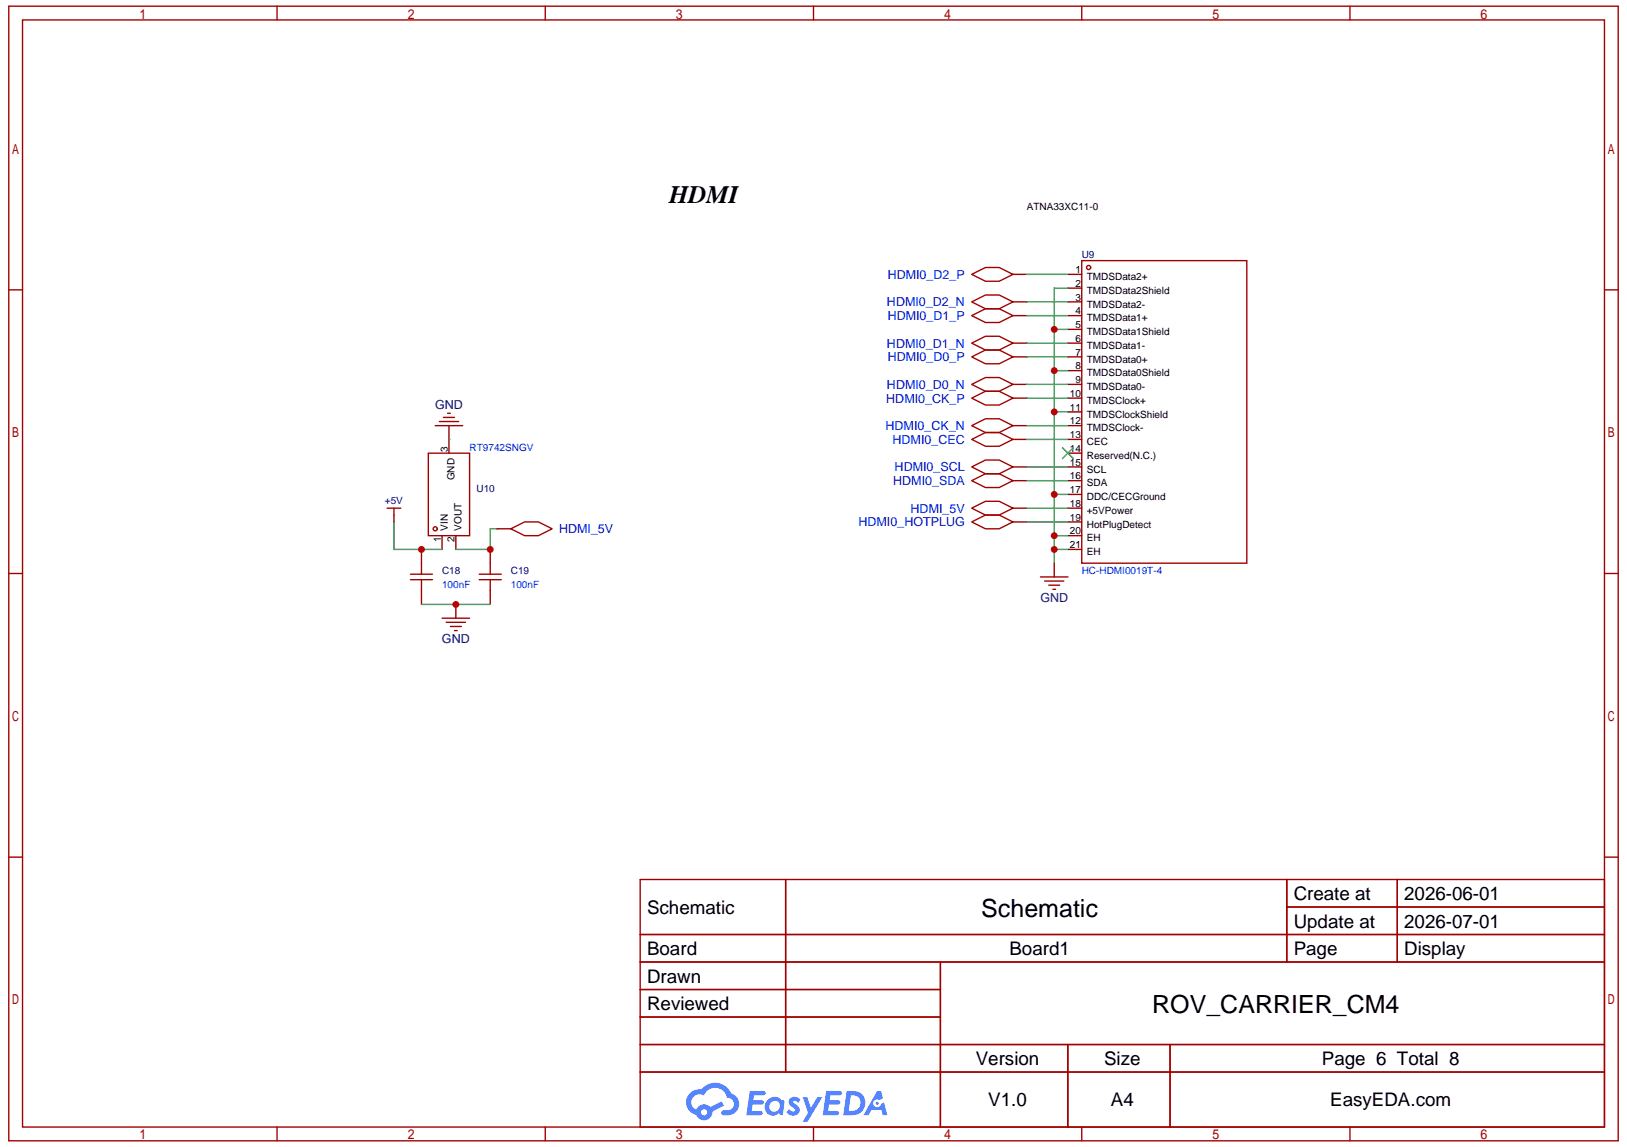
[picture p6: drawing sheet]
<svg xmlns="http://www.w3.org/2000/svg" width="297mm" height="210mm" viewBox="0 0 297 210" stroke-linecap="round" stroke-linejoin="round" font-family="sans-serif">
<g fill="none" stroke="#a10000" stroke-width=".25">
<path d="M1.6 1.1h294v207.3h-294zM4.1 3.6h289v202.3h-289zM50.6 1.1v2.5M99.6 1.1v2.5M148.6 1.1v2.5M197.6 1.1v2.5M246.6 1.1v2.5M1.6 53h2.5M293.1 53h2.5M1.6 104.8h2.5M293.1 104.8h2.5M1.6 156.6h2.5"/>
<path d="M293.1 156.6h2.5M116.9 160.7h176.2v45.2h-176.2zM116.9 170.7h176.2M116.9 175.8h176.2M143.5 160.7v35.2M171.8 175.8v30.1M235 160.7v15.1M235 165.7h58.1M255.2 160.7v15.1M116.9 180.8h54.9M116.9 190.8h176.2M116.9 185.8h54.9"/>
<path d="M116.9 195.9h176.2M195 190.8v15.1M213.7 190.8v15.1M50.6 205.9v2.5M99.6 205.9v2.5M148.6 205.9v2.5M197.6 205.9v2.5M246.6 205.9v2.5"/>
</g>
<g fill="#5487ff">
<path d="M144.4 200.6a1.29 1.29 0 0 1 1.8 .3l-.4 .6a.54 .54 0 0 0-.9-.2l.1 .2a1.56 1.56 0 0 1 1.1 1.6 1.41 1.41 0 0 1-2.5 .1l.5-.6a.63 .63 0 0 0 .5 .5 .63 .63 0 0 0 .7-.3l-.2-.2a1.58 1.58 0 0 1-1-1.5z"/>
<path d="M146.6 200.5h.8l.7 1.9 1.2-1.9h.9l-2.7 4.4h-.9l1-1.6z"/>
<path d="M137 199.3h1.6a1.29 1.29 0 0 1 1.2 .2 .39 .39 0 0 1-.4 .6h-1.7l-.1 .9h1.6a.39 .39 0 0 1 .3 .4 .39 .39 0 0 1-.4 .4h-1.6l-.2 1.2h.8a1.22 1.22 0 0 1 1.2 .2 .39 .39 0 0 1-.4 .5h-2.6z"/>
<path d="M150.9 199.3h1.6a1.3 1.3 0 0 1 1.3 .2 .39 .39 0 0 1-.4 .6h-1.7l-.2 .9h1.7a.39 .39 0 0 1 .3 .4 .39 .39 0 0 1-.4 .4h-1.7l-.1 1.2h.8a1.22 1.22 0 0 1 1.1 .2 .39 .39 0 0 1-.3 .5h-2.6z"/>
<path d="M160.2 199.3h.7l.4 1.3-.7 .4a.74 .74 0 0 0-1.1 .3 .74 .74 0 0 0 .5 1 .74 .74 0 0 0 1-.6l.5-.3 .6 2.3h-.9l-.2-.9h-1.8l-.6 .9h-.9z"/>
<path d="M154.7 199.3l-.7 4.4h1.5a2.25 2.25 0 0 0 2.6-2.2 2.25 2.25 0 0 0-2.7-2.2zM155.4 200.1a1.48 1.48 0 0 1 1.8 1.5 1.48 1.48 0 0 1-1.9 1.4h-.3z"/>
<path d="M140.1 201a1.57 1.57 0 0 0-.2 2.2 1.57 1.57 0 0 0 2.1 .3l.2-.1 .4 .3h.4l.3-2.4-.2-.3h-.4a1.58 1.58 0 0 0-2.6 0zM140.8 201.4a.97 .97 0 0 1 1.6 .3 .97 .97 0 0 1-.8 1.4 .93 .93 0 0 1-1.1-.5 .93 .93 0 0 1 .3-1.2z"/>
<path d="M126 199.7a2.34 2.34 0 0 0 1.2 4 1.53 1.53 0 0 0 1.7 1 1.53 1.53 0 0 0 1.2-1.6l2.2-1.1-.5-.8-2.1 1.1a1.55 1.55 0 0 0-2.5 .4 1.48 1.48 0 0 1-.8-2.1 1.48 1.48 0 0 1 2.2-.5 2.2 2.2 0 0 1 2.3-1.4 2.2 2.2 0 0 1 1.9 1.9 1.15 1.15 0 0 1 1.3 1 1.15 1.15 0 0 1-1.1 1.2h-.7a.46 .46 0 0 0-.6 .4 .46 .46 0 0 0 .5 .6 2.2 2.2 0 0 0 2.2-.7 2.2 2.2 0 0 0 .4-2.3 2.13 2.13 0 0 0-1.3-1.1 3.2 3.2 0 0 0-5.4-.7l-1.1 .1zM128 203.2a.6 .6 0 0 1 1.2 0 .6 .6 0 0 1-1.2 0z"/>
<circle cx="160.2" cy="201.6" r=".28"/>
</g>
<g fill="none" stroke="#870000" stroke-width=".25">
<path d="M195.1 57.7h2.5M195.1 55.2h2.5M195.1 52.6h2.5M195.1 50.1h2.5M195.1 77.8h2.5M195.1 75.3h2.5M195.1 72.7h2.5M195.1 70.2h2.5M195.1 67.7h2.5M195.1 65.2h2.5M195.1 62.7h2.5M195.1 60.2h2.5"/>
<path d="M80.8 97.9v2.5M82 80.3v2.5M83.3 97.9v2.5M195.1 97.9h2.5M195.1 95.4h2.5M195.1 92.8h2.5M195.1 90.3h2.5M195.1 87.8h2.5M195.1 85.3h2.5M195.1 82.8h2.5M195.1 80.3h2.5M195.1 100.4h2.5"/>
</g>
<path d="M194.1 81.8l2 2M196.1 81.8l-2 2" fill="none" stroke="#3c3" stroke-width=".25"/>
<g fill="none" stroke="#a10000" stroke-width=".25">
<path d="M197.6 47.6h30.1v55.3h-30.1zM78.2 82.8h7.6v15.1h-7.6z"/>
<circle cx="198.8" cy="48.9" r=".38"/>
<circle cx="79.5" cy="96.6" r=".38"/>
</g>
<path d="M195.1 52.6h-2.5v50.3M192.6 75.3h2.5M192.6 67.7h2.5M192.6 60.2h2.5M192.6 97.9h2.5M192.6 90.3h2.5M192.6 100.4h2.5" fill="none" stroke="#393" stroke-width=".25"/>
<g fill="#c00">
<circle cx="192.6" cy="100.4" r=".63"/>
<circle cx="192.6" cy="97.9" r=".63"/>
<circle cx="192.6" cy="90.3" r=".63"/>
<circle cx="192.6" cy="75.3" r=".63"/>
<circle cx="192.6" cy="67.7" r=".63"/>
<circle cx="192.6" cy="60.2" r=".63"/>
</g>
<path d="M82 77.8v2.5M72 94.1v1.3M77 100.4v2.5M77 107.9v2.5M192.6 102.9v2.5" fill="none" stroke="#870000" stroke-width=".25"/>
<g fill="none" stroke="#a10000" stroke-width=".25">
<path d="M79.5 77.8h5M80.2 77h3.6M81 76.3h2M81.8 75.5h.5M70.7 92.8h2.5M72 92.8v1.3M75 105.9h4M75 104.9h4M77 102.9v2M190 105.4h5.1M190.8 106.2h3.5M191.6 106.9h2"/>
<path d="M192.3 107.7h.5"/>
</g>
<path d="M72 95.4v5h8.8M82 80.3h.1" fill="none" stroke="#393" stroke-width=".25"/>
<circle cx="77" cy="100.4" r=".63" fill="#c00"/>
<path d="M77 105.9v2M87.5 105.9h4.1M87.5 104.9h4.1M89.5 102.9v2M89.5 105.9v2" fill="none" stroke="#a10000" stroke-width=".25"/>
<path d="M83.3 110.4v2.5M89.5 100.4v2.5M89.5 107.9v2.5" fill="none" stroke="#870000" stroke-width=".25"/>
<path d="M77 110.4h12.5" fill="none" stroke="#393" stroke-width=".25"/>
<circle cx="83.3" cy="110.4" r=".63" fill="#c00"/>
<path d="M80.8 112.9h5M81.5 113.7h3.5M82.3 114.4h2M83 115.2h.5" fill="none" stroke="#a10000" stroke-width=".25"/>
<path d="M90.8 96.6h-1.3v3.8h-6.2" fill="none" stroke="#393" stroke-width=".25"/>
<circle cx="89.5" cy="100.4" r=".63" fill="#c00"/>
<g fill="none" stroke="#870000" stroke-width=".25">
<path d="M185 57.7h2.5M185 50.1h2.5M185 55.2h2.5M185 72.7h2.5M185 77.8h2.5M185 65.2h2.5M185 70.2h2.5M185 62.7h2.5M90.8 96.6h2.5M185 92.8h2.5M185 85.3h2.5M185 80.3h2.5"/>
<path d="M185 95.4h2.5M185 87.8h2.5"/>
</g>
<g fill="none" stroke="#a10000" stroke-width=".25">
<path d="M177.5 57.7l2.5-1.3h2.5l2.5 1.3-2.5 1.2h-2.5zM177.5 50.1l2.5-1.2h2.5l2.5 1.2-2.5 1.3h-2.5zM177.5 55.2l2.5-1.3h2.5l2.5 1.3-2.5 1.2h-2.5zM177.5 72.7l2.5-1.2h2.5l2.5 1.2-2.5 1.3h-2.5zM177.5 77.8l2.5-1.3h2.5l2.5 1.3-2.5 1.2h-2.5zM177.5 65.2l2.5-1.3h2.5l2.5 1.3-2.5 1.3h-2.5zM177.5 70.2l2.5-1.2h2.5l2.5 1.2-2.5 1.3h-2.5zM177.5 62.7l2.5-1.3h2.5l2.5 1.3-2.5 1.2h-2.5zM93.3 96.6l2.5-1.2h2.5l2.6 1.2-2.6 1.3h-2.5zM177.5 92.8l2.5-1.2h2.5l2.5 1.2-2.5 1.3h-2.5zM177.5 85.3l2.5-1.3h2.5l2.5 1.3-2.5 1.3h-2.5zM177.5 80.3l2.5-1.3h2.5l2.5 1.3-2.5 1.2h-2.5z"/>
<path d="M177.5 95.4l2.5-1.3h2.5l2.5 1.3-2.5 1.2h-2.5zM177.5 87.8l2.5-1.2h2.5l2.5 1.2-2.5 1.3h-2.5z"/>
</g>
<g fill="none" stroke="#393" stroke-width=".25">
<path d="M187.5 57.7h7.6M187.5 50.1h7.6M187.5 55.2h7.6M187.5 72.7h7.6M187.5 77.8h7.6M187.5 65.2h7.6M187.5 70.2h7.6M187.5 62.7h7.6M187.5 92.8h7.6M187.5 85.3h7.6M187.5 87.8h7.6M187.5 80.3h7.6"/>
<path d="M187.5 95.4h7.6"/>
</g>
<g font-size="4.6">
<text x="122.2" y="37.1">HDMI</text>
<text x="179.2" y="167.5">Schematic</text>
<text x="210.5" y="185.1">ROV_CARRIER_CM4</text>
</g>
<g font-size="3.4">
<text x="118.2" y="167">Schematic</text>
<text x="236.3" y="164.4">Create at</text>
<text x="256.5" y="164.4">2026-06-01</text>
<text x="236.3" y="169.5">Update at</text>
<text x="256.5" y="169.5">2026-07-01</text>
<text x="118.2" y="174.5">Board</text>
<text x="118.2" y="179.5">Drawn</text>
<text x="184.4" y="174.5">Board1</text>
<text x="236.3" y="174.5">Page</text>
<text x="256.5" y="174.5">Display</text>
<text x="118.2" y="184.5">Reviewed</text>
<text x="178.2" y="194.6">Version</text>
<text x="201.7" y="194.6">Size</text>
<text x="241.4" y="194.6">Page 6 Total 8</text>
<text x="180.5" y="202.1">V1.0</text>
<text x="202.9" y="202.1">A4</text>
<text x="243" y="202.1">EasyEDA.com</text>
</g>
<g font-size="2.3" fill="#00f">
<text x="162.1" y="50.9">HDMI0_D2_P</text>
<text x="162" y="56">HDMI0_D2_N</text>
<text x="162.1" y="58.5">HDMI0_D1_P</text>
<text x="162" y="63.5">HDMI0_D1_N</text>
<text x="162" y="71">HDMI0_D0_N</text>
<text x="162.1" y="66">HDMI0_D0_P</text>
<text x="161.9" y="73.5">HDMI0_CK_P</text>
<text x="161.8" y="78.6">HDMI0_CK_N</text>
<text x="163" y="81.1">HDMI0_CEC</text>
<text x="163.2" y="88.6">HDMI0_SDA</text>
<text x="163.4" y="86.1">HDMI0_SCL</text>
<text x="166.3" y="93.6">HDMI_5V</text>
<text x="102.1" y="97.4">HDMI_5V</text>
<text x="156.8" y="96.2">HDMI0_HOTPLUG</text>
</g>
<g font-size="2.3" fill="#000080">
<text x="79.5" y="74.8">GND</text>
<text x="190" y="110">GND</text>
<text x="80.7" y="117.5">GND</text>
</g>
<g font-size="1.8">
<text x="187.5" y="38.4">ATNA33XC11-0</text>
<text x="196.4" y="52.4">2</text>
<text x="196.4" y="49.9">1</text>
<text x="198.5" y="53.7">TMDSData2Shield</text>
<text x="198.5" y="51.2">TMDSData2+</text>
<text x="196.4" y="59.9">5</text>
<text x="196.4" y="57.4">4</text>
<text x="196.4" y="54.9">3</text>
<text x="198.5" y="58.7">TMDSData1+</text>
<text x="198.5" y="56.2">TMDSData2-</text>
<text x="196.4" y="65">7</text>
<text x="196.4" y="62.5">6</text>
<text x="198.5" y="63.7">TMDSData1-</text>
<text x="198.5" y="61.2">TMDSData1Shield</text>
<text x="196.4" y="70">9</text>
<text x="196.4" y="67.5">8</text>
<text x="198.5" y="71.3">TMDSData0-</text>
<text x="198.5" y="68.7">TMDSData0Shield</text>
<text x="198.5" y="66.2">TMDSData0+</text>
<text x="195.4" y="77.5">12</text>
<text x="195.4" y="75">11</text>
<text x="195.4" y="72.5">10</text>
<text x="198.5" y="76.3">TMDSClockShield</text>
<text x="198.5" y="73.8">TMDSClock+</text>
<text x="81.8" y="82.7" transform="rotate(-90 81.8 82.7)">3</text>
<text x="195.4" y="82.6">14</text>
<text x="195.4" y="80.1">13</text>
<text x="198.5" y="83.8">Reserved(N.C.)</text>
<text x="198.5" y="81.3">CEC</text>
<text x="198.5" y="78.8">TMDSClock-</text>
<text x="83" y="87.8" transform="rotate(-90 83 87.8)">GND</text>
<text x="195.4" y="87.6">16</text>
<text x="195.4" y="85.1">15</text>
<text x="198.5" y="88.8">SDA</text>
<text x="198.5" y="86.3">SCL</text>
<text x="195.4" y="95.1">19</text>
<text x="195.4" y="92.6">18</text>
<text x="195.4" y="90.1">17</text>
<text x="198.5" y="93.9">+5VPower</text>
<text x="198.5" y="91.4">DDC/CECGround</text>
<text x="80.5" y="99" transform="rotate(-90 80.5 99)">1</text>
<text x="81.8" y="96.9" transform="rotate(-90 81.8 96.9)">VIN</text>
<text x="83" y="99" transform="rotate(-90 83 99)">2</text>
<text x="84.3" y="96.9" transform="rotate(-90 84.3 96.9)">VOUT</text>
<text x="195.4" y="100.2">21</text>
<text x="195.4" y="97.6">20</text>
<text x="198.5" y="101.4">EH</text>
<text x="198.5" y="98.9">EH</text>
<text x="198.5" y="96.4">HotPlugDetect</text>
</g>
<g font-size="1.8" fill="#000080">
<text x="197.6" y="47.2">U9</text>
<text x="87" y="89.9">U10</text>
<text x="70.3" y="92.1">+5V</text>
<text x="80.8" y="104.9">C18</text>
<text x="93.3" y="104.9">C19</text>
</g>
<g font-size="1.8" fill="#00f">
<text x="85.8" y="82.3">RT9742SNGV</text>
<text x="80.8" y="107.5">100nF</text>
<text x="93.3" y="107.5">100nF</text>
<text x="197.6" y="104.9">HC-HDMI0019T-4</text>
</g>
</svg>
